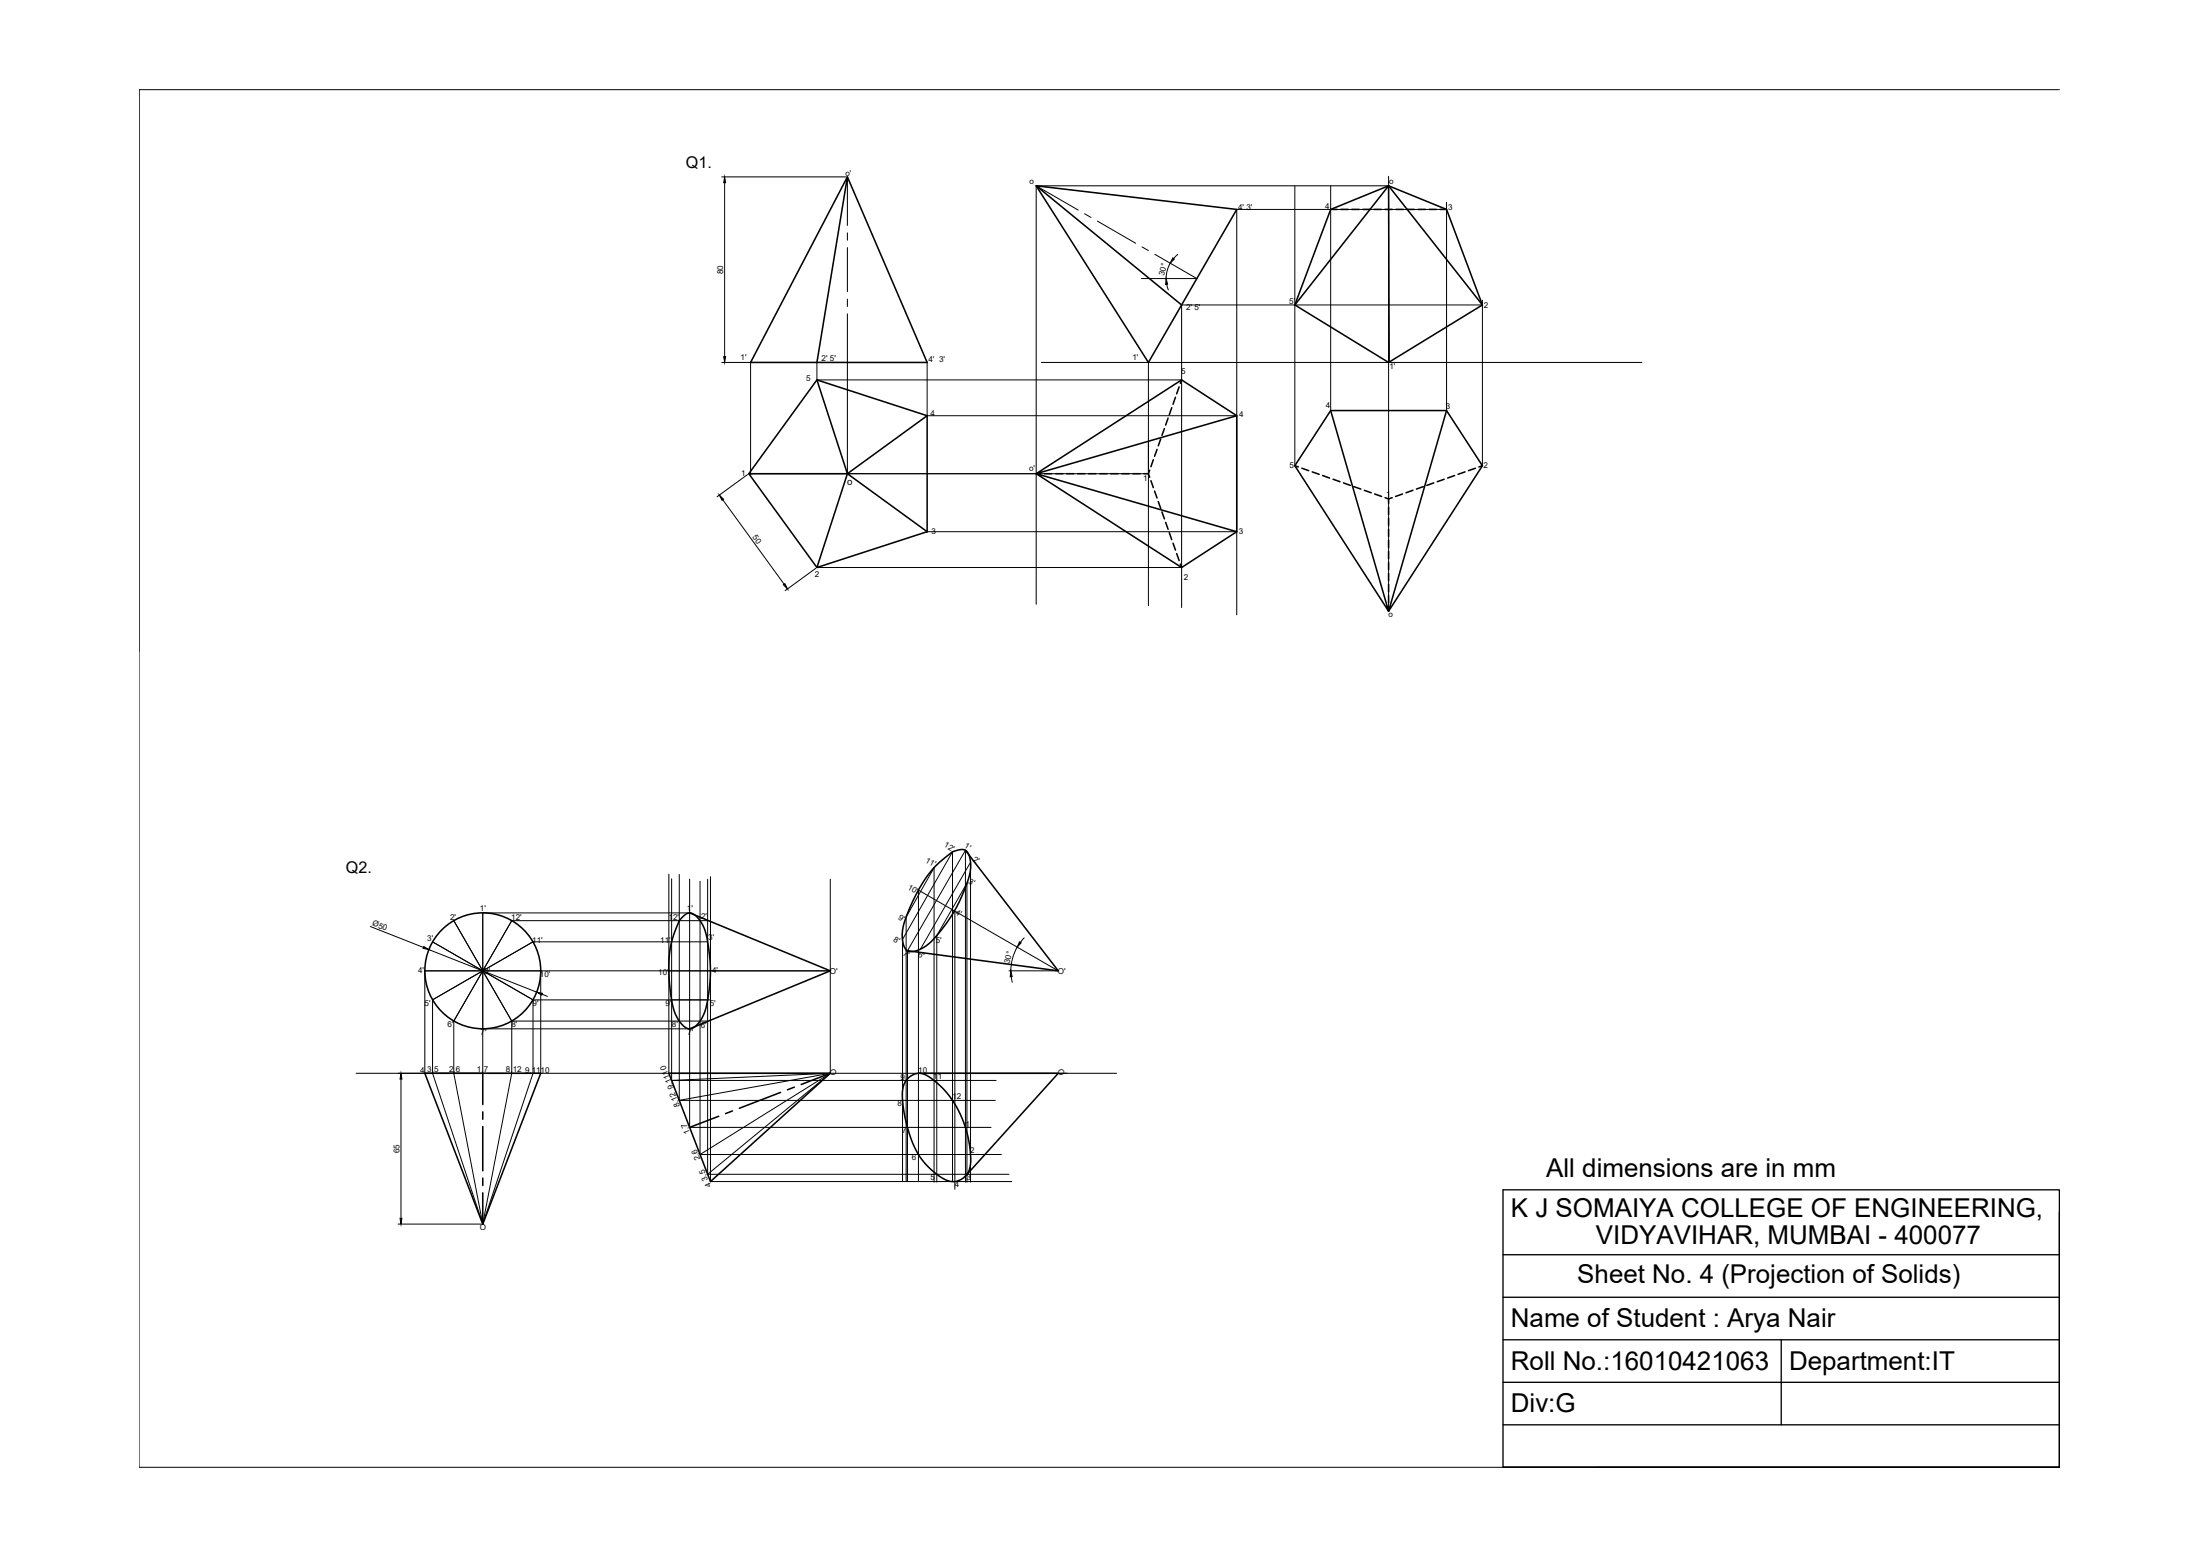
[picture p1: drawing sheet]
<svg xmlns="http://www.w3.org/2000/svg" width="420mm" height="297mm" viewBox="0 0 420 297" stroke-linecap="round" stroke-linejoin="round" font-family="sans-serif">
<!-- layer: 0 -->
<g fill="none" stroke="#000" stroke-width=".19">
<path d="M26.6 17.1v263h366.7h-106.3M393.3 17.1h-366.7v107.3M137.8 33.8h23.8M138.4 34.9v33.2M161.8 33.8v9.2M197.9 35.5l8 4.6M197.9 35.5v79.9M197.9 35.5h67.3M247.3 35.5v53.4M254.1 35.5v42.9M265.2 33.7v83M276.3 40h-40.1v77.4"/>
<path d="M276.3 38.6v39.8M161.8 59.9v30.5M161.8 44.4v1.5M161.8 47.3v8.4M161.8 57.1v1.4M207.1 40.8l1.3 .7M209.6 42.2l7.3 4.2M218.1 47.1l1.2 .7M220.5 48.5l8.1 4.7h-10.6M222.8 54.3l.3 1M223.5 50.2l-.6 1.5-.2 1.5M224.9 48.6l-.8 .7"/>
<path d="M283.1 58.2h-57.4v57.8M283.1 57.3v31.6M137.8 69.2h23.8M143.3 69.2v21.7M156 69.2v3.3h69.7M177.1 69.2v10.2h59.1M198.9 69.2h114.7M219.3 69.2v46.4M138 95.4l11.8 16.1M142.8 90.6l-5.9 4.2M143 90.4h76.3M155.8 108.5l-5.8 4.3"/>
<path d="M156 108.3h69.7M177.1 101.5h59.1M70.7 176.9l10.2 4M82.6 179.8l19.2 11.1M86.7 175.8l11 19.1M127.7 166.9v38M128.3 167.8v38.5M129.7 166.9v43.2h60.4M131.7 174.3h-39.5v30.6M131.7 167.8v47.4h57.6M133.7 168.2v52.2M135.1 179.8h-33.3l-19.2 11.1v14l9.6 28.8 9.6-28.8v-14"/>
<path d="M135.1 175.8h-37.4l-11 19.1v10l5.5 28.8 5.5-28.8v-10M135.1 167.8v56.4M135.7 167.4v58.2h57.5M158.6 167.9v37M178.8 178.8l5.9-10.2v57.1M178.9 178.6v47.1M182.4 173.9v53.1M185.4 164.6v61.1M185.4 164.6l-9.6 16.6M195.6 179l-.7 .9M81.9 181.3l20.6 8.1M92.2 196.4h39.5"/>
<path d="M97.7 194.9h37.4M101.8 190.9h33.9M103.3 185.3v19.6M103.5 189.8l1 .4M158.6 185.3h-77.5v19.6M192.7 185.3h9.4l-26.7-15.4v55.7M193.1 186.4l.2 1.1M194.3 180.8l-.6 1.2-.4 1.3-.2 2M68 204.9h145.2M76.6 206v26.6M128.3 206.3l30.3-1.4-23.5 19.3M128.3 206.3h61.9"/>
<path d="M129.7 210.1l28.9-5.2-24.9 15.5M76 233.7h15.9M133.7 220.4h57.5M135.1 224.2h57.6M172.4 225.6v-46.3l9.5-16.7v63M173.1 225.6v-50.5l5.3-9.5v60.1M173.3 225.6v-44.1l11.1-19.2v63.4M351.9 234.2v2.7"/>
</g>
<path d="M287 239.5h106.3M393.3 231.4v48.7h-106.3v-53h106.3v53h-106.3M287 247.6h106.3M287 255.8h106.3M340.2 255.8v16.2M287 263.9h106.3M287 272h106.3" fill="none" stroke="#000" stroke-width=".25"/>
<g fill="none" stroke="#000" stroke-width=".3">
<path d="M161.8 33.8l-18.5 35.4h33.8l-15.3-35.4-5.8 35.4M197.9 35.5l21.4 33.7 16.9-29.2-38.3-4.5 27.8 22.7M254.1 40l11.1-4.5-17.9 22.7M255.4 40h-1.3l-6.8 18.2 17.9 11 17.9-11-6.8-18.2h-1.3M256.1 40h1.4M258.2 40h1.4M260.3 40h1.4M262.4 40h1.4M264.5 40h1.4M265.2 35.5l17.9 22.7M266.6 40h1.4M268.7 40h1.4"/>
<path d="M270.8 40h1.4M272.9 40h1.4M276.3 40l-11.1-4.5 .1 33.7M156 72.5l21.1 6.9v22.1l-21.1 6.8-13-17.9zM156 72.5l5.8 17.9h-18.8M177.1 79.4l-15.3 11-5.8 17.9M223.1 79.8l-.5 1.3M223.8 77.8l-.5 1.3M224.5 75.8l-.5 1.4M225.2 73.9l-.5 1.3M225.7 72.5l-27.8 17.9 38.3-11M225.7 72.5l10.5 6.9v22.1l-10.5 6.8-.3-.6"/>
<path d="M225.7 72.5l-.3 .7M254.1 78.4l11.1 38.3-17.9-27.8M276.3 78.4l-11.1 38.3 17.9-27.8M161.8 90.4l15.3 11.1M197.9 90.4h.9M199.5 90.4h1.4M201.6 90.4h1.4M203.7 90.4h1.4M205.8 90.4h1.4M207.9 90.4h1.4M210 90.4h1.4M212.1 90.4h1.4"/>
<path d="M214.2 90.4h1.4M216.3 90.4h1.4M218.5 90.4h.8M219.6 89.8l-.3 .6 .3 .7M219.8 91.8l.5 1.3M220.3 87.8l-.5 1.3M220.5 93.8l.5 1.3M221 85.8l-.5 1.3M221.2 95.7l.5 1.4M221.7 83.8l-.5 1.3M221.9 97.7l.5 1.4M222.4 81.8l-.5 1.3"/>
<path d="M222.6 99.7l.5 1.3M247.3 88.9l6.8-10.5h22.2l6.8 10.5-.7 .2M247.3 88.9l.7 .2M248.6 89.4l1.3 .4M250.6 90.1l1.3 .4M252.6 90.8l1.3 .5M254.6 91.5l1.3 .5M256.6 92.2l1.3 .5M258.6 92.9l1.3 .5M260.5 93.6l1.4 .5M262.5 94.3l1.4 .5M264.5 95l.7 .2 .7-.2"/>
<path d="M265.2 95.2v.9M265.2 96.8v1.4M265.2 98.9v1.4M267.9 94.3l-1.4 .5M269.9 93.6l-1.4 .5M271.8 92.9l-1.3 .5M273.8 92.2l-1.3 .5M275.8 91.5l-1.3 .5M277.8 90.8l-1.3 .5M279.8 90.1l-1.3 .4M281.8 89.4l-1.4 .4M223.3 101.7l.5 1.3"/>
<path d="M224 103.7l.5 1.3M224.7 105.7l.5 1.3M236.2 101.5l-38.3-11.1 27.8 17.9M265.2 101v1.4M265.2 103.1v1.4M265.2 105.3v1.4M265.2 107.4v1.4M265.2 109.5v1.4M265.2 111.6v1.4M265.2 113.7v1.4M265.2 115.8v.9M130.3 175.1a1.65 1.65 0 0 1 2.9 0 9 9 0 0 1 2.1 5.4 27.6 27.6 0 0 1-1 13.4 4.1 4.1 0 0 1-2.4 2.5 2.82 2.82 0 0 1-2.4-1.9l-.2-.3a17.2 17.2 0 0 1-1.5-7.1 20.8 20.8 0 0 1 1.9-11.3z"/>
<path d="M131.7 174.3l26.9 11-26.9 11.1M178.4 165.6l2.3-2a4.6 4.6 0 0 1 2.5-1.4 1.58 1.58 0 0 1 2 1.6 9 9 0 0 1-.9 5.7 27.4 27.4 0 0 1-7.5 11.1 4.1 4.1 0 0 1-3.4 1 2.65 2.65 0 0 1-1.1-2.4 11.3 11.3 0 0 1 1.3-5.6l.4-.8a27.6 27.6 0 0 1 4.4-7.2zM184.4 162.3l17.7 23-28.8-3.8M92.2 204.9v5.9M92.2 212.3v1.4M92.2 215.1v8.4M137.3 213.1l-5.6 2.1M139.9 212.1l-1.3 .5M149.1 208.5l-7.9 3.1M151.7 207.5l-1.3 .5M158.6 204.9l-22.9 20.7-8-20.7h30.9l-5.6 2.1M173.4 205.9a2.97 2.97 0 0 1 4.3-.2 19.4 19.4 0 0 1 7.6 17 3.4 3.4 0 0 1-5.8 1.9 14.5 14.5 0 0 1-6.1-9 19.2 19.2 0 0 1-.9-8.1l.4-.9z"/>
<path d="M175.4 204.9h26.7l-17.7 19.6M92.2 227.7v6l11.1-28.8h-22.2l11.1 28.8M92.2 224.9v1.4"/>
<circle cx="92.2" cy="185.3" r="11.1"/>
</g>
<path d="M138.4 33.8l.2 1.1h-.4zM222.7 53.2l.3 1.1h-.4zM224 49.2l.3 .2-.8 .8zM138.2 68.1h.4l-.2 1.1zM137.4 94.5l.8 .8-.3 .2zM149.6 111.6l.3-.2 .5 1zM194.7 179.8l.3 .2-.7 .8zM80.9 180.7l1 .6-1.1-.3zM102.5 189.4l1.1 .2-.1 .4zM193 185.3l.3 1.1-.4 .1zM76.6 204.9l.2 1.1h-.4zM76.4 232.6h.4l-.2 1.1z" fill="#000" stroke="#000" stroke-width=".19"/>
<g font-size="5">
<text x="295.3" y="224.8">All dimensions are in mm</text>
<text x="288.5" y="232.4">K J SOMAIYA COLLEGE OF ENGINEERING,</text>
<text x="304.8" y="237.6">VIDYAVIHAR, MUMBAI - 400077</text>
<text x="288.5" y="253.4">Name of Student : Arya Nair</text>
<text x="288.5" y="261.5">Roll No.:16010421063</text>
<text x="341.7" y="261.5">Department:IT</text>
<text x="288.5" y="269.6">Div:G</text>
</g>
<text font-size="4.9" x="301.2" y="244.9">Sheet No. 4 (Projection of Solids)</text>
<g font-size="3.1">
<text x="131" y="32.1">Q1.</text>
<text x="66" y="166.7">Q2.</text>
</g>
<text font-size="1.9" x="161.8" y="92.5">o</text>
<g font-size="1.5">
<text x="161.5" y="33.5">o'</text>
<text x="196.6" y="35.1">o</text>
<text x="265.3" y="35.1">o</text>
<text x="236.4" y="40">4' 3'</text>
<text x="253.1" y="39.8">4</text>
<text x="276.6" y="40.1">3</text>
<text x="138.1" y="52.3" transform="rotate(-90 138.1 52.3)">80</text>
<text x="222.3" y="52.7" transform="rotate(-75 222.3 52.7)">30°</text>
<text x="226.5" y="59.1">2' 5'</text>
<text x="246.2" y="58">5'</text>
<text x="283.4" y="58.8">2</text>
<text x="141.4" y="68.7">1'</text>
<text x="156.9" y="68.9">2' 5'</text>
<text x="177.3" y="69.1">4' 3'</text>
<text x="216.3" y="68.7">1'</text>
<text x="225.6" y="71.4">5</text>
<text x="265.3" y="70.4">1'</text>
<text x="154" y="72.7">5</text>
<text x="253.2" y="78">4</text>
<text x="177.7" y="79.4">4</text>
<text x="236.7" y="79.7">4</text>
<text x="276.2" y="78.1">3</text>
<text x="196.6" y="89.8">o'</text>
<text x="246.3" y="89.3">5</text>
<text x="283.3" y="89.2">2</text>
<text x="141.6" y="90.9">1</text>
<text x="218.4" y="91.8">1</text>
<text x="264.7" y="94.8">1</text>
<text x="177.9" y="101.9">3</text>
<text x="236.6" y="101.9">3</text>
<text x="143.6" y="102.6" transform="rotate(54 143.6 102.6)">50</text>
<text x="155.6" y="110.1">2</text>
<text x="226.1" y="110.7">2</text>
<text x="265.2" y="117.8">o</text>
<text x="180.2" y="161.6" transform="rotate(30 180.2 161.6)">12'</text>
<text x="184.1" y="161.8" transform="rotate(30 184.1 161.8)">1'</text>
<text x="176.6" y="164.5" transform="rotate(30 176.6 164.5)">11'</text>
<text x="185.7" y="164.3" transform="rotate(30 185.7 164.3)">2'</text>
<text x="91.7" y="174">1'</text>
<text x="131.2" y="174">1'</text>
<text x="173.2" y="169.6" transform="rotate(30 173.2 169.6)">10'</text>
<text x="184.8" y="168.6" transform="rotate(30 184.8 168.6)">3'</text>
<text x="71" y="176.6" transform="rotate(21 71 176.6)">Ø50</text>
<text x="81.6" y="179.7">3'</text>
<text x="85.9" y="175.6">2'</text>
<text x="97.6" y="175.7">12'</text>
<text x="101.6" y="180">11'</text>
<text x="127.7" y="175.7">12'</text>
<text x="133.9" y="175.4">2'</text>
<text x="135.3" y="179.5">3'</text>
<text x="170.5" y="179.5" transform="rotate(30 170.5 179.5)">8'</text>
<text x="171.4" y="175.4" transform="rotate(30 171.4 175.4)">9'</text>
<text x="178.7" y="179.9">5'</text>
<text x="182.3" y="174.4" transform="rotate(30 182.3 174.4)">4'</text>
<text x="79.9" y="185.8">4'</text>
<text x="92.1" y="185.9">O'</text>
<text x="126.1" y="180">11'</text>
<text x="136" y="185.7">4'</text>
<text x="158.5" y="185.9">O'</text>
<text x="172.3" y="182.3" transform="rotate(30 172.3 182.3)">7'</text>
<text x="175.2" y="182.4" transform="rotate(30 175.2 182.4)">6'</text>
<text x="192.8" y="184" transform="rotate(-75 192.8 184)">30°</text>
<text x="202" y="185.9">O'</text>
<text x="81.1" y="192">5'</text>
<text x="101.7" y="192">9'</text>
<text x="103.1" y="186.4">10'</text>
<text x="125.7" y="186.2">10'</text>
<text x="85.5" y="196">6'</text>
<text x="91.8" y="197.6">7'</text>
<text x="97.7" y="196">8'</text>
<text x="127.1" y="192.1">9'</text>
<text x="128.3" y="196.1">8'</text>
<text x="131.3" y="197.6">7'</text>
<text x="133.8" y="196.3">6'</text>
<text x="135.6" y="192.1">5'</text>
<text x="80.3" y="204.7">4</text>
<text x="81.6" y="204.6">3,5</text>
<text x="85.8" y="204.7">2,6</text>
<text x="91.1" y="204.6">1,7</text>
<text x="96.6" y="204.6">8,12</text>
<text x="100.3" y="204.8">9,1110</text>
<text x="128.8" y="207.7" transform="rotate(-111 128.8 207.7)">9,1110</text>
<text x="159.9" y="205" transform="rotate(-111 159.9 205)">O</text>
<text x="172" y="206.2">9</text>
<text x="175.4" y="204.8">10</text>
<text x="178.2" y="206">11</text>
<text x="181.9" y="209.8">12</text>
<text x="203.4" y="205" transform="rotate(-111 203.4 205)">O</text>
<text x="129.9" y="211.2" transform="rotate(-111 129.9 211.2)">8,12</text>
<text x="171.4" y="211.1">8</text>
<text x="184.4" y="215.1">1</text>
<text x="76.3" y="220.1" transform="rotate(-90 76.3 220.1)">65</text>
<text x="131.8" y="216.4" transform="rotate(-111 131.8 216.4)">1,7</text>
<text x="133.8" y="221.3" transform="rotate(-111 133.8 221.3)">2,6</text>
<text x="172.3" y="216.3">7</text>
<text x="174.2" y="221.5">6</text>
<text x="185.3" y="220">2</text>
<text x="135.2" y="225.2" transform="rotate(-111 135.2 225.2)">3,5</text>
<text x="135.9" y="226.4" transform="rotate(-112 135.9 226.4)">4</text>
<text x="177.7" y="225.3">5</text>
<text x="182.3" y="226.7">4</text>
<text x="184.6" y="225.3">3</text>
<text x="91.6" y="234.9">O</text>
</g>
</svg>
